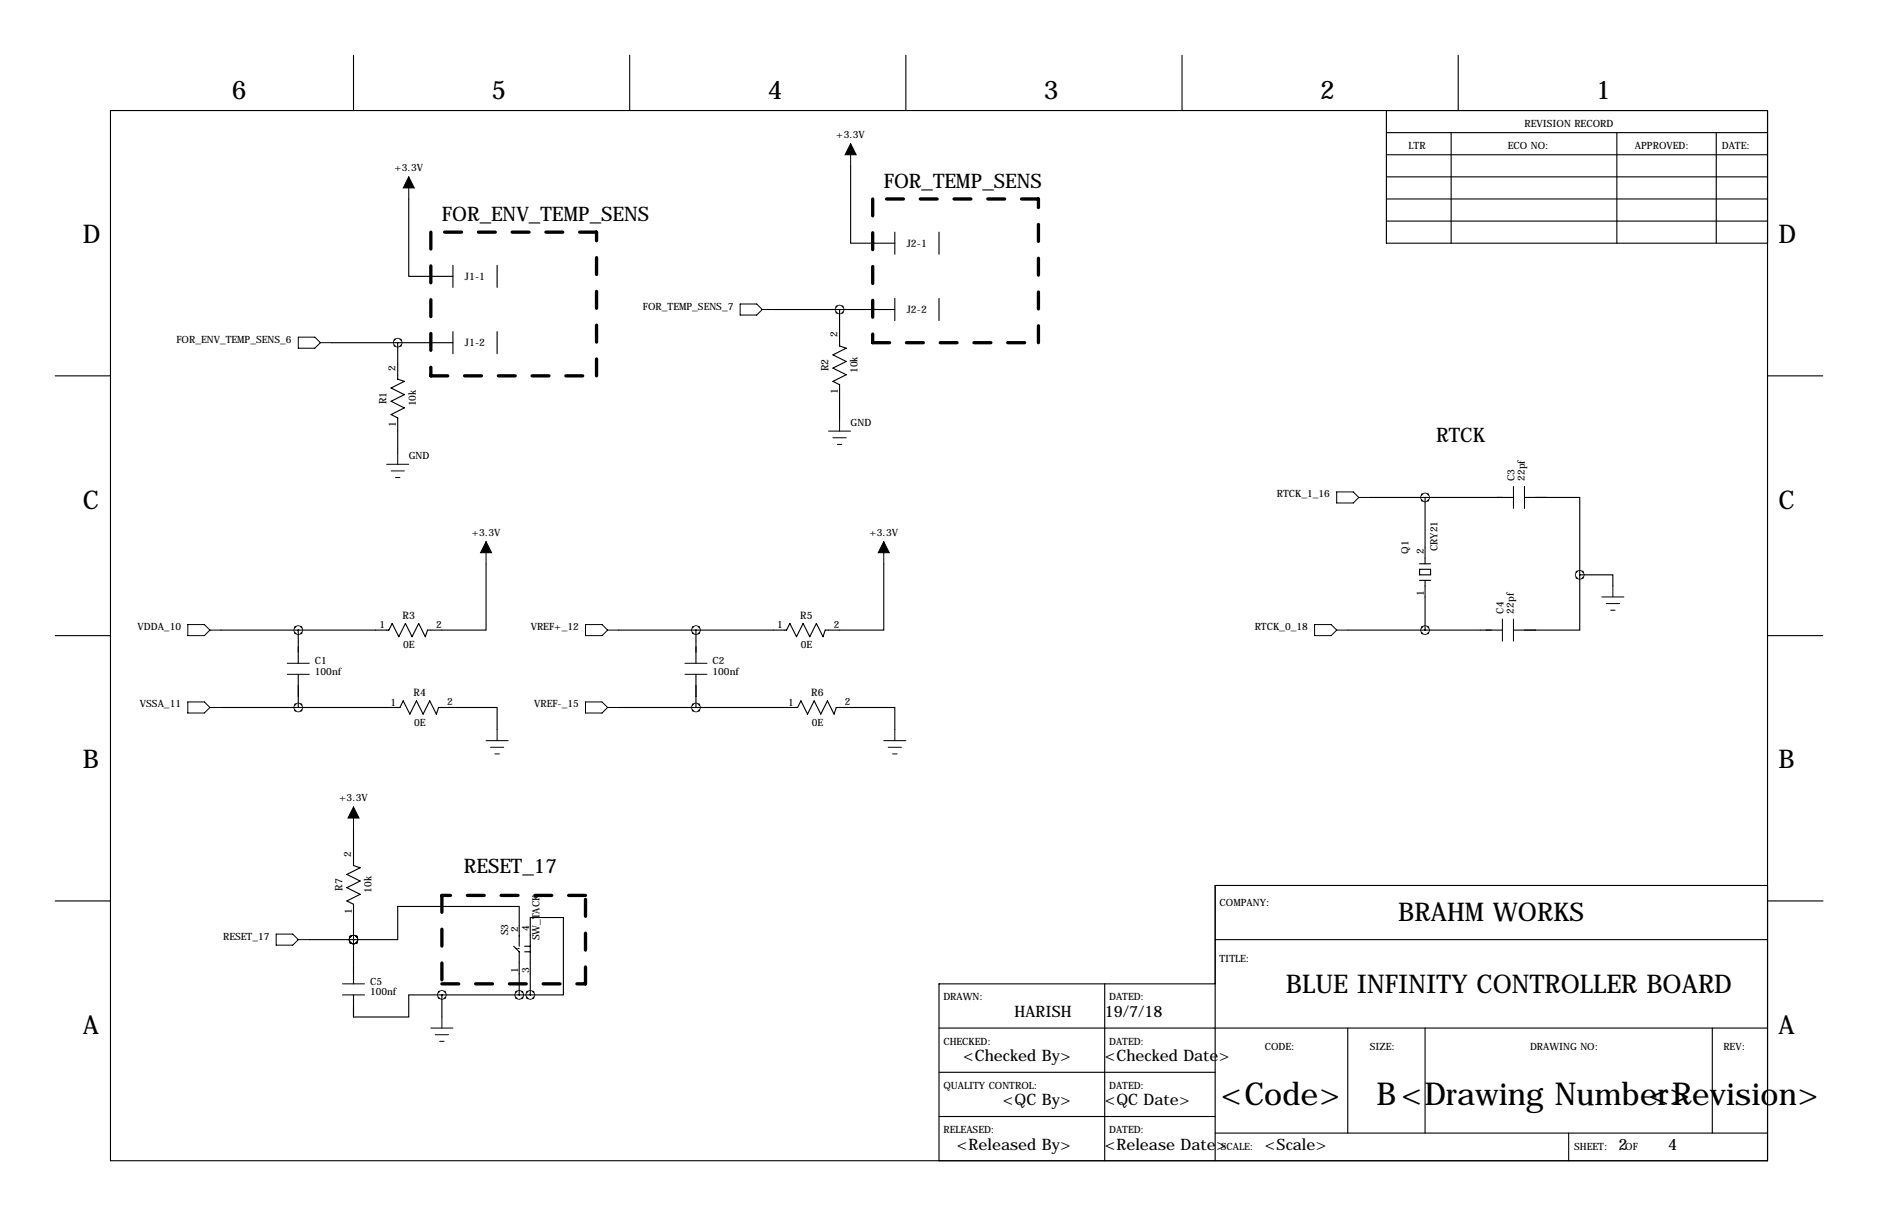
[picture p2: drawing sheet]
<svg xmlns="http://www.w3.org/2000/svg" width="432mm" height="279mm" viewBox="0 0 432 279" stroke-linecap="round" stroke-linejoin="round" font-family="sans-serif">
<g fill="none" stroke="#000" stroke-width=".25">
<path d="M81.3 12.7v12.7M144.8 12.7v12.7M208.3 12.7v12.7M271.8 12.7v12.7M335.3 12.7v12.7M25.4 25.4h381v241.3h-381zM195.6 38.1v17.8h10.1M318.8 30.5h87.6M318.8 35.6h87.6M318.8 25.4v30.5h87.6M333.7 30.5v25.4M371.8 30.5v25.4"/>
<path d="M394.6 30.5v25.4M94 45.7v17.8h10.1M205.7 53.3v5.1M215.9 53.3v5.1M318.8 45.7h87.6M318.8 50.8h87.6M318.8 40.6h87.6M76.2 78.7h27.9M91.4 78.7v8.4l1.6 .5-3.1 1.6 3.1 1.5-3.1 1.5 3.1 1.5-3.1 1.5 1.5 .8v8.1M104.1 61v5M104.1 76.2v5.1M114.3 61v5"/>
<path d="M114.3 76.2v5.1M177.8 71.1h27.9M193 71.1v8.4l1.6 .5-3.1 1.5 3.1 1.6-3.1 1.5 3.1 1.5-3.1 1.5 1.5 .8v8.1M205.7 68.6v5.1M215.9 68.6v5.1M12.7 86.4h12.7M406.4 86.4h12.7M315 114.3h33M327.7 114.3v15.2M350.5 114.3h12.7v17.8M111.8 129.5v15.3h-13.5l-.5 1.5-1.5-3-1.6 3-1.5-3-1.5 3-1.5-3-.8 1.5h-38.6M203.2 129.5v15.3h-13.5l-.5 1.5-1.5-3-1.5 3-1.5-3-1.6 3-1.5-3-.8 1.5h-38.6"/>
<path d="M326.4 130.8h2.5v1.3h-2.5zM326.4 133.3h2.5M326.4 129.5h2.5M327.7 133.3v11.5M363.2 132.1v12.7h-15.2M363.2 132.1h7.6v2.5M12.7 146h12.7M68.6 144.8v7.6M68.6 154.9v7.7M160 144.8v7.6M160 154.9v7.7M309.9 144.8h35.5"/>
<path d="M406.4 146h12.7M50.8 162.6h41.1l.8-1.6 1.5 3.1 1.6-3.1 1.5 3.1 1.5-3.1 1.5 3.1 .5-1.5h13.5v5M142.2 162.6h41.2l.7-1.6 1.6 3.1 1.5-3.1 1.5 3.1 1.5-3.1 1.6 3.1 .5-1.5h13.4v5M81.3 190.5v8.4l1.5 .5-3 1.5 3 1.5-3 1.6 3 1.5-3 1.5 1.5 .8v18.3M12.7 207h12.7M71.1 215.9h10.2M81.3 215.9h.1M81.3 215.9h10.1v-7.6h28v9.1M118.1 217.4l1.3 1.3v9.9M118.6 217.9h.3M119.1 217.9h.3M120.6 218.7h1.3"/>
<path d="M120.6 217.4h1.3M121.9 210.8h7.6v17.8h-7.6zM279.4 215.9h127M406.4 203.5h-127v63.2M406.5 207h12.7M81.3 228.6v5.1h12.7v-5.1h7.6M101.6 228.6h20.3M101.6 228.6v5.1M215.9 236.2h190.5M254 226.1v40.6M279.4 226.1h-63.5v40.6M309.9 236.2v24.1"/>
<path d="M327.7 236.2v24.1M393.7 236.2v24.1M215.9 246.4h63.5M215.9 256.5h63.5M279.4 260.3h127M360.7 260.3v6.4"/>
</g>
<path d="M99.1 53.3v33.1M137.2 53.3h-38.1M200.7 45.7v33M238.8 45.7h-38.1M200.7 78.7h38.1M238.8 78.7v-33M99.1 86.4h38.1M137.2 86.4v-33.1M101.6 205.7v20.4M134.6 205.7h-33M101.6 226.1h33M134.6 226.1v-20.4" fill="none" stroke="#000" stroke-width=".76" stroke-dasharray="3.9 3.9"/>
<g fill="none" stroke="#000" stroke-width=".23">
<path d="M195.6 33v5.1M94 40.6v5.1M68.6 77.5h3.8l1.3 1.2-1.3 1.3h-3.8zM73.7 78.7h2.5M170.2 69.8h3.8l1.3 1.3-1.3 1.3h-3.8zM175.3 71.1h2.5M190.5 99.1h5.1M193 96.5v2.6M88.9 106.7h5.1M89.9 108.2h3.1M90.9 109.7h1M91.4 104.1v2.6"/>
<path d="M191.5 100.6h3.1M192.5 102.1h1M307.3 113h3.8l1.3 1.3-1.3 1.3h-3.8zM312.4 114.3h2.6M348 111.8v5M350.5 111.8v5M111.8 124.5v5M203.2 124.5v5M368.3 137.2h5.1M369.3 138.7h3.1M370.8 134.6v2.6M43.2 143.5h3.8l1.3 1.3-1.3 1.2h-3.8z"/>
<path d="M48.3 144.8h2.5M66 152.4h5.1M66 154.9h5.1M134.6 143.5h3.8l1.3 1.3-1.3 1.2h-3.8zM139.7 144.8h2.5M157.5 152.4h5.1M157.5 154.9h5.1M302.3 143.5h3.8l1.2 1.3-1.2 1.2h-3.8zM307.3 144.8h2.6M345.4 142.2v5.1M348 142.2v5.1M370.3 140.2h1"/>
<path d="M43.2 161.3h3.8l1.3 1.3-1.3 1.2h-3.8zM48.3 162.6h2.5M111.8 170.2h5M112.8 171.7h3M113.8 173.2h1M114.3 167.6v2.6M134.6 161.3h3.8l1.3 1.3-1.3 1.2h-3.8zM139.7 162.6h2.5M203.2 170.2h5.1M204.2 171.7h3.1M205.2 173.2h1M205.7 167.6v2.6"/>
<path d="M81.3 185.4v5.1M63.5 214.6h3.8l1.3 1.3-1.3 1.3h-3.8zM68.6 215.9h2.5M78.7 226.1h5.1M78.7 228.6h5.1M99.1 236.2h5M100.1 237.7h3M101.1 239.3h1M101.6 233.7v2.5"/>
</g>
<path d="M195.6 33l1.2 2.6h-2.5zM94 40.6l1.2 2.6h-2.5zM111.8 124.5l1.2 2.5h-2.5zM203.2 124.5l1.3 2.5h-2.6zM81.3 185.4l1.2 2.6h-2.5z" fill="#000" stroke="#000" stroke-width=".23"/>
<path d="M91.4 78.7a.07 .07 0 0 0 .1 0 .07 .07 0 0 0-.1 0zM193 71.1a.07 .07 0 0 0 .1 0 .07 .07 0 0 0-.1 0zM68.5 144.8a.1 .1 0 0 0 .2 0 .1 .1 0 0 0-.2 0zM68.5 162.6a.1 .1 0 0 0 .2 0 .1 .1 0 0 0-.2 0zM159.9 144.8a.1 .1 0 0 0 .2 0 .1 .1 0 0 0-.2 0zM159.9 162.6a.1 .1 0 0 0 .2 0 .1 .1 0 0 0-.2 0zM363.1 132.1a.1 .1 0 0 0 .2 0 .1 .1 0 0 0-.2 0zM327.6 114.3a.07 .07 0 0 0 .1 0 .07 .07 0 0 0-.1 0zM327.6 144.8a.07 .07 0 0 0 .1 0 .07 .07 0 0 0-.1 0zM81.2 215.9a.1 .1 0 0 0 .2 0 .1 .1 0 0 0-.2 0zM101.5 228.6a.1 .1 0 0 0 .2 0 .1 .1 0 0 0-.2 0zM81.2 215.9a.1 .1 0 0 0 .2 0 .1 .1 0 0 0-.2 0zM119.3 228.6a.1 .1 0 0 0 .2 0 .1 .1 0 0 0-.2 0zM121.8 228.6a.1 .1 0 0 0 .2 0 .1 .1 0 0 0-.2 0z" fill="#000" stroke="#000" stroke-width="2"/>
<g font-size="7.3">
<text x="280.7" y="254">&lt;Code&gt;</text>
<text x="316.5" y="254">B&lt;Drawing Number&gt;</text>
<text x="379" y="254">&lt;Revision&gt;</text>
</g>
<g font-size="5.9">
<text x="53.3" y="22.9">6</text>
<text x="113" y="22.9">5</text>
<text x="176.5" y="22.9">4</text>
<text x="240" y="22.9">3</text>
<text x="303.5" y="22.9">2</text>
<text x="367" y="22.9">1</text>
<text x="19" y="55.9">D</text>
<text x="408.9" y="55.9">D</text>
<text x="19" y="116.8">C</text>
<text x="408.9" y="116.8">C</text>
<text x="19" y="176.5">B</text>
<text x="408.9" y="176.5">B</text>
<text x="321.5" y="211.6">BRAHM WORKS</text>
<text x="295.7" y="228.1">BLUE INFINITY CONTROLLER BOARD</text>
<text x="19" y="237.5">A</text>
<text x="408.9" y="237.5">A</text>
</g>
<g font-size="4.6">
<text x="203.2" y="43.2">FOR_TEMP_SENS</text>
<text x="101.6" y="50.8">FOR_ENV_TEMP_SENS</text>
<text x="330.2" y="101.6">RTCK</text>
<text x="106.7" y="200.7">RESET_17</text>
</g>
<g font-size="3.6">
<text x="233.3" y="233.7">HARISH</text>
<text x="254" y="233.7">19/7/18</text>
<text x="221.4" y="243.8">&lt;Checked By&gt;</text>
<text x="254" y="243.8">&lt;Checked Date&gt;</text>
<text x="230.6" y="254">&lt;QC By&gt;</text>
<text x="254" y="254">&lt;QC Date&gt;</text>
<text x="220" y="264.2">&lt;Released By&gt;</text>
<text x="254" y="264.2">&lt;Release Date&gt;</text>
<text x="290.8" y="264.2">&lt;Scale&gt;</text>
<text x="372.1" y="264.2">2</text>
<text x="383.5" y="264.2">4</text>
</g>
<g font-size="2.4">
<text x="208.5" y="56.6">J2-1</text>
<text x="106.9" y="64.3">J1-1</text>
<text x="208.5" y="71.9">J2-2</text>
<text x="106.9" y="79.5">J1-2</text>
<text x="190.5" y="85.2" transform="rotate(-90 190.5 85.2)">R2</text>
<text x="88.9" y="92.9" transform="rotate(-90 88.9 92.9)">R1</text>
<text x="92.6" y="142.2">R3</text>
<text x="184" y="142.2">R5</text>
<text x="95.1" y="160">R4</text>
<text x="186.5" y="160">R6</text>
<text x="78.7" y="204.6" transform="rotate(-90 78.7 204.6)">R7</text>
</g>
<g font-size="2.3">
<text x="350.5" y="29.2">REVISION RECORD</text>
<text x="192.3" y="31.8">+3.3V</text>
<text x="323.8" y="34.3">LTR</text>
<text x="346.7" y="34.3">ECO NO:</text>
<text x="375.9" y="34.3">APPROVED:</text>
<text x="395.9" y="34.3">DATE:</text>
<text x="90.7" y="39.4">+3.3V</text>
<text x="147.8" y="71.1">FOR_TEMP_SENS_7</text>
<text x="192.5" y="77.5" transform="rotate(-90 192.5 77.5)">2</text>
<text x="40.6" y="78.7">FOR_ENV_TEMP_SENS_6</text>
<text x="90.9" y="85.1" transform="rotate(-90 90.9 85.1)">2</text>
<text x="197.2" y="85.7" transform="rotate(-90 197.2 85.7)">10k</text>
<text x="95.6" y="93.4" transform="rotate(-90 95.6 93.4)">10k</text>
<text x="192.6" y="90.6" transform="rotate(-90 192.6 90.6)">1</text>
<text x="91" y="98.2" transform="rotate(-90 91 98.2)">1</text>
<text x="195.6" y="97.8">GND</text>
<text x="94" y="105.4">GND</text>
<text x="348.2" y="110.5" transform="rotate(-90 348.2 110.5)">C3</text>
<text x="350.6" y="110.5" transform="rotate(-90 350.6 110.5)">22pf</text>
<text x="293.6" y="114.3">RTCK_1_16</text>
<text x="108.5" y="123.2">+3.3V</text>
<text x="199.9" y="123.2">+3.3V</text>
<text x="323.8" y="127.2" transform="rotate(-90 323.8 127.2)">Q1</text>
<text x="327.4" y="127.3" transform="rotate(-90 327.4 127.3)">2</text>
<text x="330.5" y="126.7" transform="rotate(-90 330.5 126.7)">CRY21</text>
<text x="327.4" y="137" transform="rotate(-90 327.4 137)">1</text>
<text x="345.7" y="141" transform="rotate(-90 345.7 141)">C4</text>
<text x="348.1" y="141" transform="rotate(-90 348.1 141)">22pf</text>
<text x="31.6" y="144.8">VDDA_10</text>
<text x="87.2" y="144.4">1</text>
<text x="92.7" y="148.9">0E</text>
<text x="100.3" y="144.3">2</text>
<text x="122" y="144.8">VREF+_12</text>
<text x="178.7" y="144.4">1</text>
<text x="184.1" y="148.9">0E</text>
<text x="191.7" y="144.3">2</text>
<text x="288.5" y="144.8">RTCK_0_18</text>
<text x="72.4" y="152.7">C1</text>
<text x="72.4" y="155">100nf</text>
<text x="163.8" y="152.7">C2</text>
<text x="163.8" y="155">100nf</text>
<text x="32.2" y="162.6">VSSA_11</text>
<text x="89.8" y="162.2">1</text>
<text x="95.2" y="166.7">0E</text>
<text x="102.8" y="162.1">2</text>
<text x="122.8" y="162.6">VREF-_15</text>
<text x="181.2" y="162.2">1</text>
<text x="186.6" y="166.7">0E</text>
<text x="194.3" y="162.1">2</text>
<text x="78" y="184.1">+3.3V</text>
<text x="80.8" y="196.9" transform="rotate(-90 80.8 196.9)">2</text>
<text x="80.9" y="210" transform="rotate(-90 80.9 210)">1</text>
<text x="85.4" y="205.1" transform="rotate(-90 85.4 205.1)">10k</text>
<text x="280.4" y="208.3">COMPANY:</text>
<text x="51.3" y="215.9">RESET_17</text>
<text x="116.8" y="214.9" transform="rotate(-90 116.8 214.9)">S3</text>
<text x="119.1" y="214.1" transform="rotate(-90 119.1 214.1)">2</text>
<text x="121.7" y="213.9" transform="rotate(-90 121.7 213.9)">4</text>
<text x="124" y="216.1" transform="rotate(-90 124 216.1)">SW_TACK</text>
<text x="280.4" y="221">TITLE:</text>
<text x="85.1" y="226.3">C5</text>
<text x="119.1" y="223.6" transform="rotate(-90 119.1 223.6)">1</text>
<text x="121.7" y="223.6" transform="rotate(-90 121.7 223.6)">3</text>
<text x="85.1" y="228.7">100nf</text>
<text x="216.9" y="229.9">DRAWN:</text>
<text x="255" y="229.9">DATED:</text>
<text x="216.9" y="240">CHECKED:</text>
<text x="255" y="240">DATED:</text>
<text x="290.8" y="241.3">CODE:</text>
<text x="315" y="241.3">SIZE:</text>
<text x="351.8" y="241.3">DRAWING NO:</text>
<text x="396.2" y="241.3">REV:</text>
<text x="216.9" y="250.2">QUALITY CONTROL:</text>
<text x="255" y="250.2">DATED:</text>
<text x="216.9" y="260.3">RELEASED:</text>
<text x="255" y="260.3">DATED:</text>
<text x="280.7" y="264.2">SCALE:</text>
<text x="361.9" y="264.2">SHEET:</text>
<text x="373.7" y="264.2">OF</text>
</g>
</svg>
